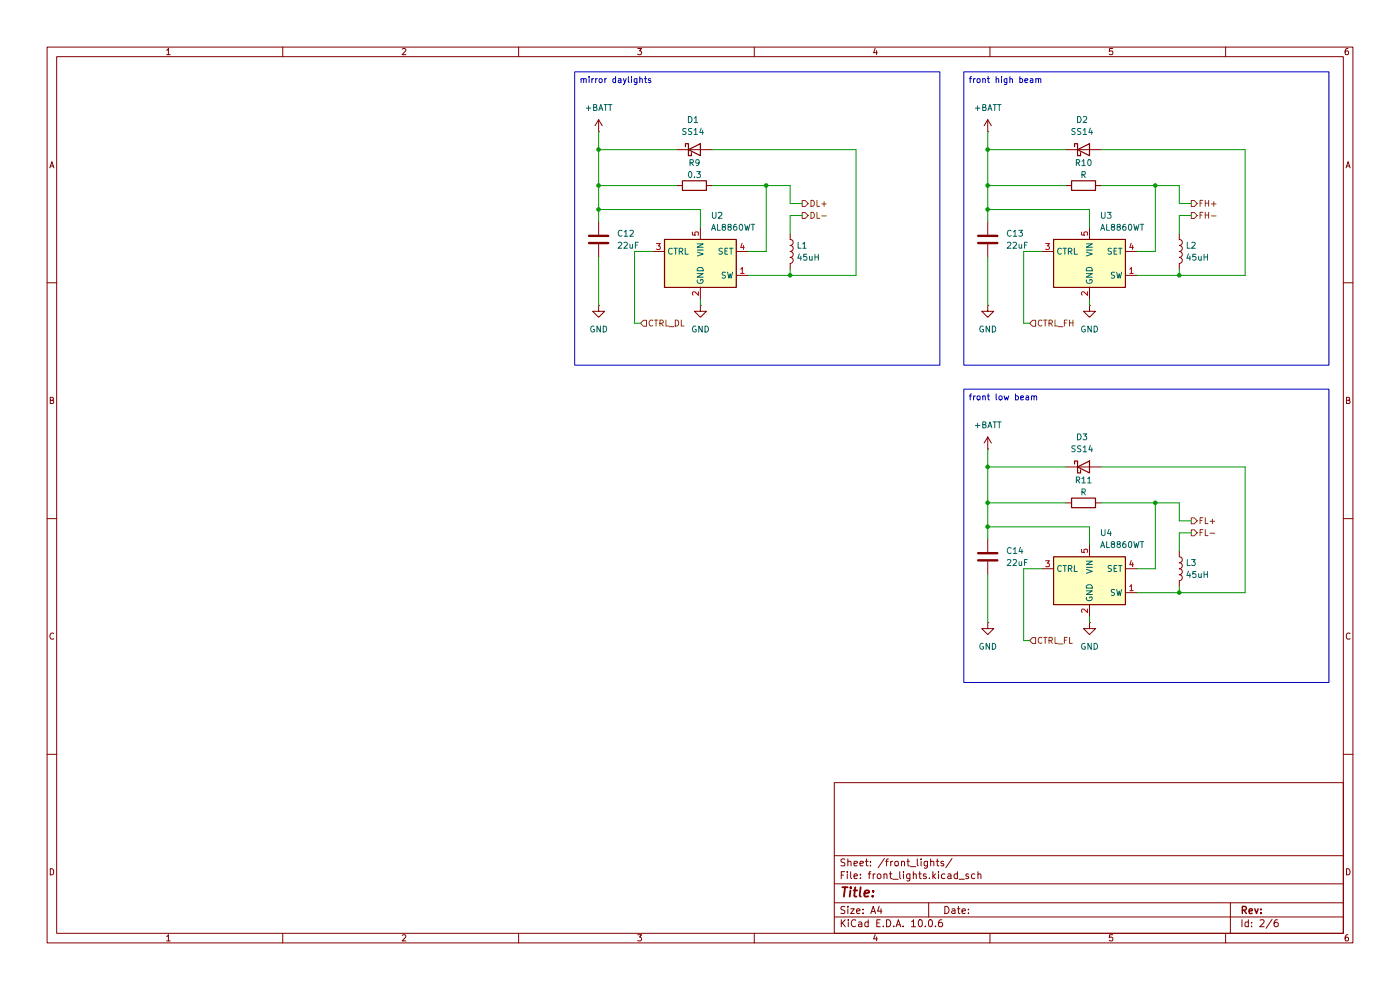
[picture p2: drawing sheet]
(kicad_sch
 (version 20260306)
 (generator "eeschema")
 (generator_version "10.0")
 (paper "A4")
 (lib_symbols
  (symbol "Device:C"
   (pin_numbers (hide yes))
   (pin_names
    (offset 0.254)) (exclude_from_sim no) (in_bom yes) (on_board yes)
   (in_pos_files yes)
   (duplicate_pin_numbers_are_jumpers no)
   (property "Reference" "C" (at 0.635 2.54 0) (show_name no) (do_not_autoplace no) (effects (font (size 1.27 1.27)) (justify left)))
   (property "Value" "C" (at 0.635 -2.54 0) (show_name no) (do_not_autoplace no) (effects (font (size 1.27 1.27)) (justify left)))
   (property "Footprint" "" (at 0.9652 -3.81 0) (show_name no) (do_not_autoplace no) (hide yes) (effects (font (size 1.27 1.27))))
   (property "Datasheet" "" (at 0 0 0) (show_name no) (do_not_autoplace no) (hide yes) (effects (font (size 1.27 1.27))))
   (property "Description" "Unpolarized capacitor" (at 0 0 0) (show_name no) (do_not_autoplace no) (hide yes) (effects (font (size 1.27 1.27))))
   (symbol "C_0_1"
    (polyline (pts (xy -2.032 0.762) (xy 2.032 0.762)) (stroke (width 0.508) (type default)) (fill (type none)))
    (polyline (pts (xy -2.032 -0.762) (xy 2.032 -0.762)) (stroke (width 0.508) (type default)) (fill (type none))))
   (symbol "C_1_1"
    (pin passive line (at 0 3.81 270) (length 2.794) (name "" (effects (font (size 1.27 1.27)))) (number "1" (effects (font (size 1.27 1.27)))))
    (pin passive line (at 0 -3.81 90) (length 2.794) (name "" (effects (font (size 1.27 1.27)))) (number "2" (effects (font (size 1.27 1.27))))))
   (embedded_fonts no))
  (symbol "Device:L"
   (pin_numbers (hide yes))
   (pin_names
    (offset 1.016) (hide yes)) (exclude_from_sim no) (in_bom yes) (on_board yes)
   (in_pos_files yes)
   (duplicate_pin_numbers_are_jumpers no)
   (property "Reference" "L" (at -1.27 0 90) (show_name no) (do_not_autoplace no) (effects (font (size 1.27 1.27))))
   (property "Value" "L" (at 1.905 0 90) (show_name no) (do_not_autoplace no) (effects (font (size 1.27 1.27))))
   (property "Footprint" "" (at 0 0 0) (show_name no) (do_not_autoplace no) (hide yes) (effects (font (size 1.27 1.27))))
   (property "Datasheet" "" (at 0 0 0) (show_name no) (do_not_autoplace no) (hide yes) (effects (font (size 1.27 1.27))))
   (property "Description" "Inductor" (at 0 0 0) (show_name no) (do_not_autoplace no) (hide yes) (effects (font (size 1.27 1.27))))
   (symbol "L_0_1"
    (arc (start 0 2.54) (mid 0.6323 1.905) (end 0 1.27) (stroke (width 0) (type default)) (fill (type none)))
    (arc (start 0 1.27) (mid 0.6323 0.635) (end 0 0) (stroke (width 0) (type default)) (fill (type none)))
    (arc (start 0 0) (mid 0.6323 -0.635) (end 0 -1.27) (stroke (width 0) (type default)) (fill (type none)))
    (arc (start 0 -1.27) (mid 0.6323 -1.905) (end 0 -2.54) (stroke (width 0) (type default)) (fill (type none))))
   (symbol "L_1_1"
    (pin passive line (at 0 3.81 270) (length 1.27) (name "1" (effects (font (size 1.27 1.27)))) (number "1" (effects (font (size 1.27 1.27)))))
    (pin passive line (at 0 -3.81 90) (length 1.27) (name "2" (effects (font (size 1.27 1.27)))) (number "2" (effects (font (size 1.27 1.27))))))
   (embedded_fonts no))
  (symbol "Device:R"
   (pin_numbers (hide yes))
   (pin_names
    (offset 0)) (exclude_from_sim no) (in_bom yes) (on_board yes)
   (in_pos_files yes)
   (duplicate_pin_numbers_are_jumpers no)
   (property "Reference" "R" (at 2.032 0 90) (show_name no) (do_not_autoplace no) (effects (font (size 1.27 1.27))))
   (property "Value" "R" (at 0 0 90) (show_name no) (do_not_autoplace no) (effects (font (size 1.27 1.27))))
   (property "Footprint" "" (at -1.778 0 90) (show_name no) (do_not_autoplace no) (hide yes) (effects (font (size 1.27 1.27))))
   (property "Datasheet" "" (at 0 0 0) (show_name no) (do_not_autoplace no) (hide yes) (effects (font (size 1.27 1.27))))
   (property "Description" "Resistor" (at 0 0 0) (show_name no) (do_not_autoplace no) (hide yes) (effects (font (size 1.27 1.27))))
   (symbol "R_0_1"
    (rectangle (start -1.016 -2.54) (end 1.016 2.54) (stroke (width 0.254) (type default)) (fill (type none))))
   (symbol "R_1_1"
    (pin passive line (at 0 3.81 270) (length 1.27) (name "" (effects (font (size 1.27 1.27)))) (number "1" (effects (font (size 1.27 1.27)))))
    (pin passive line (at 0 -3.81 90) (length 1.27) (name "" (effects (font (size 1.27 1.27)))) (number "2" (effects (font (size 1.27 1.27))))))
   (embedded_fonts no))
  (symbol "Diode:SS14"
   (pin_numbers (hide yes))
   (pin_names
    (offset 1.016) (hide yes)) (exclude_from_sim no) (in_bom yes) (on_board yes)
   (in_pos_files yes)
   (duplicate_pin_numbers_are_jumpers no)
   (property "Reference" "D" (at 0 2.54 0) (show_name no) (do_not_autoplace no) (effects (font (size 1.27 1.27))))
   (property "Value" "SS14" (at 0 -2.54 0) (show_name no) (do_not_autoplace no) (effects (font (size 1.27 1.27))))
   (property "Footprint" "Diode_SMD:D_SMA" (at 0 -4.445 0) (show_name no) (do_not_autoplace no) (hide yes) (effects (font (size 1.27 1.27))))
   (property "Datasheet" "https://www.vishay.com/docs/88746/ss12.pdf" (at 0 0 0) (show_name no) (do_not_autoplace no) (hide yes) (effects (font (size 1.27 1.27))))
   (property "Description" "40V 1A Schottky Diode, SMA" (at 0 0 0) (show_name no) (do_not_autoplace no) (hide yes) (effects (font (size 1.27 1.27))))
   (symbol "SS14_0_1"
    (polyline (pts (xy -1.905 0.635) (xy -1.905 1.27) (xy -1.27 1.27) (xy -1.27 -1.27) (xy -0.635 -1.27) (xy -0.635 -0.635)) (stroke (width 0.254) (type default)) (fill (type none)))
    (polyline (pts (xy 1.27 1.27) (xy 1.27 -1.27) (xy -1.27 0) (xy 1.27 1.27)) (stroke (width 0.254) (type default)) (fill (type none)))
    (polyline (pts (xy 1.27 0) (xy -1.27 0)) (stroke (width 0) (type default)) (fill (type none))))
   (symbol "SS14_1_1"
    (pin passive line (at -3.81 0 0) (length 2.54) (name "K" (effects (font (size 1.27 1.27)))) (number "1" (effects (font (size 1.27 1.27)))))
    (pin passive line (at 3.81 0 180) (length 2.54) (name "A" (effects (font (size 1.27 1.27)))) (number "2" (effects (font (size 1.27 1.27))))))
   (embedded_fonts no))
  (symbol "Driver_LED:AL8860WT" (exclude_from_sim no) (in_bom yes) (on_board yes)
   (in_pos_files yes)
   (duplicate_pin_numbers_are_jumpers no)
   (property "Reference" "U" (at -6.35 6.35 0) (show_name no) (do_not_autoplace no) (effects (font (size 1.27 1.27))))
   (property "Value" "AL8860WT" (at 7.62 6.35 0) (show_name no) (do_not_autoplace no) (effects (font (size 1.27 1.27))))
   (property "Footprint" "Package_TO_SOT_SMD:TSOT-23-5" (at 0 8.89 0) (show_name no) (do_not_autoplace no) (hide yes) (effects (font (size 1.27 1.27))))
   (property "Datasheet" "https://www.diodes.com/assets/Datasheets/AL8860.pdf" (at 0 0 0) (show_name no) (do_not_autoplace no) (hide yes) (effects (font (size 1.27 1.27))))
   (property "Description" "40V 1.5A Constant Current Buck LED Driver IC, TSOT-23-5" (at 0 0 0) (show_name no) (do_not_autoplace no) (hide yes) (effects (font (size 1.27 1.27))))
   (symbol "AL8860WT_0_1"
    (rectangle (start -7.62 5.08) (end 7.62 -5.08) (stroke (width 0.254) (type solid)) (fill (type background))))
   (symbol "AL8860WT_1_1"
    (pin open_collector line (at 10.16 -2.54 180) (length 2.54) (name "SW" (effects (font (size 1.27 1.27)))) (number "1" (effects (font (size 1.27 1.27)))))
    (pin power_in line (at 0 -7.62 90) (length 2.54) (name "GND" (effects (font (size 1.27 1.27)))) (number "2" (effects (font (size 1.27 1.27)))))
    (pin input line (at -10.16 2.54 0) (length 2.54) (name "CTRL" (effects (font (size 1.27 1.27)))) (number "3" (effects (font (size 1.27 1.27)))))
    (pin input line (at 10.16 2.54 180) (length 2.54) (name "SET" (effects (font (size 1.27 1.27)))) (number "4" (effects (font (size 1.27 1.27)))))
    (pin power_in line (at 0 7.62 270) (length 2.54) (name "VIN" (effects (font (size 1.27 1.27)))) (number "5" (effects (font (size 1.27 1.27))))))
   (embedded_fonts no))
  (symbol "power:+BATT"
   (power global)
   (pin_numbers (hide yes))
   (pin_names
    (offset 0) (hide yes)) (exclude_from_sim no) (in_bom yes) (on_board yes)
   (in_pos_files yes)
   (duplicate_pin_numbers_are_jumpers no)
   (property "Reference" "#PWR" (at 0 -3.81 0) (show_name no) (do_not_autoplace no) (hide yes) (effects (font (size 1.27 1.27))))
   (property "Value" "+BATT" (at 0 3.556 0) (show_name no) (do_not_autoplace no) (effects (font (size 1.27 1.27))))
   (property "Footprint" "" (at 0 0 0) (show_name no) (do_not_autoplace no) (hide yes) (effects (font (size 1.27 1.27))))
   (property "Datasheet" "" (at 0 0 0) (show_name no) (do_not_autoplace no) (hide yes) (effects (font (size 1.27 1.27))))
   (property "Description" "Power symbol creates a global label with name \"+BATT\"" (at 0 0 0) (show_name no) (do_not_autoplace no) (hide yes) (effects (font (size 1.27 1.27))))
   (symbol "+BATT_0_1"
    (polyline (pts (xy -0.762 1.27) (xy 0 2.54)) (stroke (width 0) (type default)) (fill (type none)))
    (polyline (pts (xy 0 2.54) (xy 0.762 1.27)) (stroke (width 0) (type default)) (fill (type none)))
    (polyline (pts (xy 0 0) (xy 0 2.54)) (stroke (width 0) (type default)) (fill (type none))))
   (symbol "+BATT_1_1"
    (pin power_in line (at 0 0 90) (length 0) (name "" (effects (font (size 1.27 1.27)))) (number "1" (effects (font (size 1.27 1.27))))))
   (embedded_fonts no))
  (symbol "power:GND"
   (power global)
   (pin_numbers (hide yes))
   (pin_names
    (offset 0) (hide yes)) (exclude_from_sim no) (in_bom yes) (on_board yes)
   (in_pos_files yes)
   (duplicate_pin_numbers_are_jumpers no)
   (property "Reference" "#PWR" (at 0 -6.35 0) (show_name no) (do_not_autoplace no) (hide yes) (effects (font (size 1.27 1.27))))
   (property "Value" "GND" (at 0 -3.81 0) (show_name no) (do_not_autoplace no) (effects (font (size 1.27 1.27))))
   (property "Footprint" "" (at 0 0 0) (show_name no) (do_not_autoplace no) (hide yes) (effects (font (size 1.27 1.27))))
   (property "Datasheet" "" (at 0 0 0) (show_name no) (do_not_autoplace no) (hide yes) (effects (font (size 1.27 1.27))))
   (property "Description" "Power symbol creates a global label with name \"GND\" , ground" (at 0 0 0) (show_name no) (do_not_autoplace no) (hide yes) (effects (font (size 1.27 1.27))))
   (symbol "GND_0_1"
    (polyline (pts (xy 0 0) (xy 0 -1.27) (xy 1.27 -1.27) (xy 0 -2.54) (xy -1.27 -1.27) (xy 0 -1.27)) (stroke (width 0) (type default)) (fill (type none))))
   (symbol "GND_1_1"
    (pin power_in line (at 0 0 270) (length 0) (name "" (effects (font (size 1.27 1.27)))) (number "1" (effects (font (size 1.27 1.27))))))
   (embedded_fonts no)))
 (text_box "front high beam"
  (exclude_from_sim no)
  (at 204.47 15.24 0)
  (size 77.47 62.23)
  (margins 0.9525 0.9525 0.9525 0.9525)
  (stroke (width 0) (type solid))
  (fill (type none))
  (effects (font (size 1.27 1.27)) (justify left top)))
 (text_box "front low beam"
  (exclude_from_sim no)
  (at 204.47 82.55 0)
  (size 77.47 62.23)
  (margins 0.9525 0.9525 0.9525 0.9525)
  (stroke (width 0) (type solid))
  (fill (type none))
  (effects (font (size 1.27 1.27)) (justify left top)))
 (text_box "mirror daylights"
  (exclude_from_sim no)
  (at 121.92 15.24 0)
  (size 77.47 62.23)
  (margins 0.9525 0.9525 0.9525 0.9525)
  (stroke (width 0) (type solid))
  (fill (type none))
  (effects (font (size 1.27 1.27)) (justify left top)))
 (junction
  (at 127 31.75)
  (diameter 0)
  (color 0 0 0 0))
 (junction
  (at 250.19 125.73)
  (diameter 0)
  (color 0 0 0 0))
 (junction
  (at 127 44.45)
  (diameter 0)
  (color 0 0 0 0))
 (junction
  (at 209.55 39.37)
  (diameter 0)
  (color 0 0 0 0))
 (junction
  (at 209.55 111.76)
  (diameter 0)
  (color 0 0 0 0))
 (junction
  (at 209.55 31.75)
  (diameter 0)
  (color 0 0 0 0))
 (junction
  (at 127 39.37)
  (diameter 0)
  (color 0 0 0 0))
 (junction
  (at 245.11 39.37)
  (diameter 0)
  (color 0 0 0 0))
 (junction
  (at 162.56 39.37)
  (diameter 0)
  (color 0 0 0 0))
 (junction
  (at 209.55 99.06)
  (diameter 0)
  (color 0 0 0 0))
 (junction
  (at 250.19 58.42)
  (diameter 0)
  (color 0 0 0 0))
 (junction
  (at 167.64 58.42)
  (diameter 0)
  (color 0 0 0 0))
 (junction
  (at 209.55 106.68)
  (diameter 0)
  (color 0 0 0 0))
 (junction
  (at 209.55 44.45)
  (diameter 0)
  (color 0 0 0 0))
 (junction
  (at 245.11 106.68)
  (diameter 0)
  (color 0 0 0 0))
 (wire
  (pts (xy 181.61 31.75) (xy 181.61 58.42))
  (stroke (width 0) (type default)))
 (wire
  (pts (xy 167.64 43.18) (xy 167.64 39.37))
  (stroke (width 0) (type default)))
 (wire
  (pts (xy 241.3 125.73) (xy 250.19 125.73))
  (stroke (width 0) (type default)))
 (wire
  (pts (xy 209.55 54.61) (xy 209.55 64.77))
  (stroke (width 0) (type default)))
 (wire
  (pts (xy 250.19 125.73) (xy 250.19 124.46))
  (stroke (width 0) (type default)))
 (wire
  (pts (xy 148.59 44.45) (xy 148.59 48.26))
  (stroke (width 0) (type default)))
 (wire
  (pts (xy 220.98 53.34) (xy 217.17 53.34))
  (stroke (width 0) (type default)))
 (wire
  (pts (xy 250.19 45.72) (xy 252.73 45.72))
  (stroke (width 0) (type default)))
 (wire
  (pts (xy 209.55 99.06) (xy 226.06 99.06))
  (stroke (width 0) (type default)))
 (wire
  (pts (xy 167.64 45.72) (xy 170.18 45.72))
  (stroke (width 0) (type default)))
 (wire
  (pts (xy 241.3 120.65) (xy 245.11 120.65))
  (stroke (width 0) (type default)))
 (wire
  (pts (xy 209.55 106.68) (xy 209.55 111.76))
  (stroke (width 0) (type default)))
 (wire
  (pts (xy 250.19 43.18) (xy 250.19 39.37))
  (stroke (width 0) (type default)))
 (wire
  (pts (xy 151.13 31.75) (xy 181.61 31.75))
  (stroke (width 0) (type default)))
 (wire
  (pts (xy 209.55 46.99) (xy 209.55 44.45))
  (stroke (width 0) (type default)))
 (wire
  (pts (xy 209.55 95.25) (xy 209.55 99.06))
  (stroke (width 0) (type default)))
 (wire
  (pts (xy 148.59 63.5) (xy 148.59 64.77))
  (stroke (width 0) (type default)))
 (wire
  (pts (xy 162.56 53.34) (xy 162.56 39.37))
  (stroke (width 0) (type default)))
 (wire
  (pts (xy 245.11 106.68) (xy 233.68 106.68))
  (stroke (width 0) (type default)))
 (wire
  (pts (xy 220.98 120.65) (xy 217.17 120.65))
  (stroke (width 0) (type default)))
 (wire
  (pts (xy 209.55 31.75) (xy 209.55 39.37))
  (stroke (width 0) (type default)))
 (wire
  (pts (xy 250.19 110.49) (xy 250.19 106.68))
  (stroke (width 0) (type default)))
 (wire
  (pts (xy 158.75 58.42) (xy 167.64 58.42))
  (stroke (width 0) (type default)))
 (wire
  (pts (xy 209.55 106.68) (xy 226.06 106.68))
  (stroke (width 0) (type default)))
 (wire
  (pts (xy 231.14 44.45) (xy 231.14 48.26))
  (stroke (width 0) (type default)))
 (wire
  (pts (xy 127 27.94) (xy 127 31.75))
  (stroke (width 0) (type default)))
 (wire
  (pts (xy 167.64 58.42) (xy 167.64 57.15))
  (stroke (width 0) (type default)))
 (wire
  (pts (xy 127 54.61) (xy 127 64.77))
  (stroke (width 0) (type default)))
 (wire
  (pts (xy 135.89 68.58) (xy 134.62 68.58))
  (stroke (width 0) (type default)))
 (wire
  (pts (xy 231.14 111.76) (xy 231.14 115.57))
  (stroke (width 0) (type default)))
 (wire
  (pts (xy 218.44 68.58) (xy 217.17 68.58))
  (stroke (width 0) (type default)))
 (wire
  (pts (xy 127 39.37) (xy 127 44.45))
  (stroke (width 0) (type default)))
 (wire
  (pts (xy 209.55 111.76) (xy 231.14 111.76))
  (stroke (width 0) (type default)))
 (wire
  (pts (xy 167.64 39.37) (xy 162.56 39.37))
  (stroke (width 0) (type default)))
 (wire
  (pts (xy 233.68 99.06) (xy 264.16 99.06))
  (stroke (width 0) (type default)))
 (wire
  (pts (xy 209.55 39.37) (xy 226.06 39.37))
  (stroke (width 0) (type default)))
 (wire
  (pts (xy 250.19 113.03) (xy 252.73 113.03))
  (stroke (width 0) (type default)))
 (wire
  (pts (xy 245.11 39.37) (xy 233.68 39.37))
  (stroke (width 0) (type default)))
 (wire
  (pts (xy 231.14 63.5) (xy 231.14 64.77))
  (stroke (width 0) (type default)))
 (wire
  (pts (xy 264.16 99.06) (xy 264.16 125.73))
  (stroke (width 0) (type default)))
 (wire
  (pts (xy 209.55 44.45) (xy 231.14 44.45))
  (stroke (width 0) (type default)))
 (wire
  (pts (xy 241.3 53.34) (xy 245.11 53.34))
  (stroke (width 0) (type default)))
 (wire
  (pts (xy 250.19 39.37) (xy 245.11 39.37))
  (stroke (width 0) (type default)))
 (wire
  (pts (xy 250.19 116.84) (xy 250.19 113.03))
  (stroke (width 0) (type default)))
 (wire
  (pts (xy 170.18 43.18) (xy 167.64 43.18))
  (stroke (width 0) (type default)))
 (wire
  (pts (xy 217.17 53.34) (xy 217.17 68.58))
  (stroke (width 0) (type default)))
 (wire
  (pts (xy 209.55 114.3) (xy 209.55 111.76))
  (stroke (width 0) (type default)))
 (wire
  (pts (xy 209.55 99.06) (xy 209.55 106.68))
  (stroke (width 0) (type default)))
 (wire
  (pts (xy 134.62 53.34) (xy 134.62 68.58))
  (stroke (width 0) (type default)))
 (wire
  (pts (xy 209.55 39.37) (xy 209.55 44.45))
  (stroke (width 0) (type default)))
 (wire
  (pts (xy 264.16 125.73) (xy 250.19 125.73))
  (stroke (width 0) (type default)))
 (wire
  (pts (xy 250.19 49.53) (xy 250.19 45.72))
  (stroke (width 0) (type default)))
 (wire
  (pts (xy 127 39.37) (xy 143.51 39.37))
  (stroke (width 0) (type default)))
 (wire
  (pts (xy 252.73 43.18) (xy 250.19 43.18))
  (stroke (width 0) (type default)))
 (wire
  (pts (xy 138.43 53.34) (xy 134.62 53.34))
  (stroke (width 0) (type default)))
 (wire
  (pts (xy 250.19 58.42) (xy 250.19 57.15))
  (stroke (width 0) (type default)))
 (wire
  (pts (xy 127 31.75) (xy 143.51 31.75))
  (stroke (width 0) (type default)))
 (wire
  (pts (xy 217.17 120.65) (xy 217.17 135.89))
  (stroke (width 0) (type default)))
 (wire
  (pts (xy 264.16 31.75) (xy 264.16 58.42))
  (stroke (width 0) (type default)))
 (wire
  (pts (xy 162.56 39.37) (xy 151.13 39.37))
  (stroke (width 0) (type default)))
 (wire
  (pts (xy 218.44 135.89) (xy 217.17 135.89))
  (stroke (width 0) (type default)))
 (wire
  (pts (xy 231.14 130.81) (xy 231.14 132.08))
  (stroke (width 0) (type default)))
 (wire
  (pts (xy 167.64 49.53) (xy 167.64 45.72))
  (stroke (width 0) (type default)))
 (wire
  (pts (xy 127 46.99) (xy 127 44.45))
  (stroke (width 0) (type default)))
 (wire
  (pts (xy 209.55 121.92) (xy 209.55 132.08))
  (stroke (width 0) (type default)))
 (wire
  (pts (xy 158.75 53.34) (xy 162.56 53.34))
  (stroke (width 0) (type default)))
 (wire
  (pts (xy 127 31.75) (xy 127 39.37))
  (stroke (width 0) (type default)))
 (wire
  (pts (xy 264.16 58.42) (xy 250.19 58.42))
  (stroke (width 0) (type default)))
 (wire
  (pts (xy 252.73 110.49) (xy 250.19 110.49))
  (stroke (width 0) (type default)))
 (wire
  (pts (xy 127 44.45) (xy 148.59 44.45))
  (stroke (width 0) (type default)))
 (wire
  (pts (xy 233.68 31.75) (xy 264.16 31.75))
  (stroke (width 0) (type default)))
 (wire
  (pts (xy 181.61 58.42) (xy 167.64 58.42))
  (stroke (width 0) (type default)))
 (wire
  (pts (xy 245.11 53.34) (xy 245.11 39.37))
  (stroke (width 0) (type default)))
 (wire
  (pts (xy 241.3 58.42) (xy 250.19 58.42))
  (stroke (width 0) (type default)))
 (wire
  (pts (xy 209.55 31.75) (xy 226.06 31.75))
  (stroke (width 0) (type default)))
 (wire
  (pts (xy 250.19 106.68) (xy 245.11 106.68))
  (stroke (width 0) (type default)))
 (wire
  (pts (xy 245.11 120.65) (xy 245.11 106.68))
  (stroke (width 0) (type default)))
 (wire
  (pts (xy 209.55 27.94) (xy 209.55 31.75))
  (stroke (width 0) (type default)))
 (hierarchical_label "FH-"
  (shape output)
  (at 252.73 45.72 0)
  (effects (font (size 1.27 1.27)) (justify left)))
 (hierarchical_label "FL-"
  (shape output)
  (at 252.73 113.03 0)
  (effects (font (size 1.27 1.27)) (justify left)))
 (hierarchical_label "DL+"
  (shape output)
  (at 170.18 43.18 0)
  (effects (font (size 1.27 1.27)) (justify left)))
 (hierarchical_label "CTRL_DL"
  (shape input)
  (at 135.89 68.58 0)
  (effects (font (size 1.27 1.27)) (justify left)))
 (hierarchical_label "FH+"
  (shape output)
  (at 252.73 43.18 0)
  (effects (font (size 1.27 1.27)) (justify left)))
 (hierarchical_label "DL-"
  (shape output)
  (at 170.18 45.72 0)
  (effects (font (size 1.27 1.27)) (justify left)))
 (hierarchical_label "CTRL_FH"
  (shape input)
  (at 218.44 68.58 0)
  (effects (font (size 1.27 1.27)) (justify left)))
 (hierarchical_label "FL+"
  (shape output)
  (at 252.73 110.49 0)
  (effects (font (size 1.27 1.27)) (justify left)))
 (hierarchical_label "CTRL_FL"
  (shape input)
  (at 218.44 135.89 0)
  (effects (font (size 1.27 1.27)) (justify left)))
 (symbol
  (lib_id "Device:L")
  (at 167.64 53.34 0)
  (unit 1)
  (body_style 1)
  (exclude_from_sim no)
  (in_bom yes)
  (on_board yes)
  (in_pos_files yes)
  (dnp no)
  (fields_autoplaced yes)
  (property "Reference" "L1" (at 168.91 52.0699 0) (show_name no) (do_not_autoplace no) (effects (font (size 1.27 1.27)) (justify left)))
  (property "Value" "45uH" (at 168.91 54.6099 0) (show_name no) (do_not_autoplace no) (effects (font (size 1.27 1.27)) (justify left)))
  (property "Footprint" "Inductor_SMD:L_TDK_VLS6045EX_VLS6045AF" (at 167.64 53.34 0) (hide yes) (show_name no) (do_not_autoplace no) (effects (font (size 1.27 1.27))))
  (property "Datasheet" "" (at 167.64 53.34 0) (hide yes) (show_name no) (do_not_autoplace no) (effects (font (size 1.27 1.27))))
  (property "Description" "Inductor" (at 167.64 53.34 0) (hide yes) (show_name no) (do_not_autoplace no) (effects (font (size 1.27 1.27))))
  (property "MPN" "810-VLS6045EX-470M" (at 167.64 53.34 0) (hide yes) (show_name no) (do_not_autoplace no) (effects (font (size 1.27 1.27))))
  (pin "2")
  (pin "1"))
 (symbol
  (lib_id "Diode:SS14")
  (at 229.87 99.06 0)
  (unit 1)
  (body_style 1)
  (exclude_from_sim no)
  (in_bom yes)
  (on_board yes)
  (in_pos_files yes)
  (dnp no)
  (fields_autoplaced yes)
  (property "Reference" "D3" (at 229.5525 92.71 0) (show_name no) (do_not_autoplace no) (effects (font (size 1.27 1.27))))
  (property "Value" "SS14" (at 229.5525 95.25 0) (show_name no) (do_not_autoplace no) (effects (font (size 1.27 1.27))))
  (property "Footprint" "Diode_SMD:D_SMA" (at 229.87 103.505 0) (hide yes) (show_name no) (do_not_autoplace no) (effects (font (size 1.27 1.27))))
  (property "Datasheet" "https://www.vishay.com/docs/88746/ss12.pdf" (at 229.87 99.06 0) (hide yes) (show_name no) (do_not_autoplace no) (effects (font (size 1.27 1.27))))
  (property "Description" "40V 1A Schottky Diode, SMA" (at 229.87 99.06 0) (hide yes) (show_name no) (do_not_autoplace no) (effects (font (size 1.27 1.27))))
  (property "MPN" "SS14" (at 229.87 99.06 0) (hide yes) (show_name no) (do_not_autoplace no) (effects (font (size 1.27 1.27))))
  (pin "1")
  (pin "2"))
 (symbol
  (lib_id "Device:L")
  (at 250.19 120.65 0)
  (unit 1)
  (body_style 1)
  (exclude_from_sim no)
  (in_bom yes)
  (on_board yes)
  (in_pos_files yes)
  (dnp no)
  (fields_autoplaced yes)
  (property "Reference" "L3" (at 251.46 119.3799 0) (show_name no) (do_not_autoplace no) (effects (font (size 1.27 1.27)) (justify left)))
  (property "Value" "45uH" (at 251.46 121.9199 0) (show_name no) (do_not_autoplace no) (effects (font (size 1.27 1.27)) (justify left)))
  (property "Footprint" "Inductor_SMD:L_TDK_VLS6045EX_VLS6045AF" (at 250.19 120.65 0) (hide yes) (show_name no) (do_not_autoplace no) (effects (font (size 1.27 1.27))))
  (property "Datasheet" "" (at 250.19 120.65 0) (hide yes) (show_name no) (do_not_autoplace no) (effects (font (size 1.27 1.27))))
  (property "Description" "Inductor" (at 250.19 120.65 0) (hide yes) (show_name no) (do_not_autoplace no) (effects (font (size 1.27 1.27))))
  (property "MPN" "810-VLS6045EX-470M" (at 250.19 120.65 0) (hide yes) (show_name no) (do_not_autoplace no) (effects (font (size 1.27 1.27))))
  (pin "2")
  (pin "1"))
 (symbol
  (lib_id "Diode:SS14")
  (at 229.87 31.75 0)
  (unit 1)
  (body_style 1)
  (exclude_from_sim no)
  (in_bom yes)
  (on_board yes)
  (in_pos_files yes)
  (dnp no)
  (fields_autoplaced yes)
  (property "Reference" "D2" (at 229.5525 25.4 0) (show_name no) (do_not_autoplace no) (effects (font (size 1.27 1.27))))
  (property "Value" "SS14" (at 229.5525 27.94 0) (show_name no) (do_not_autoplace no) (effects (font (size 1.27 1.27))))
  (property "Footprint" "Diode_SMD:D_SMA" (at 229.87 36.195 0) (hide yes) (show_name no) (do_not_autoplace no) (effects (font (size 1.27 1.27))))
  (property "Datasheet" "https://www.vishay.com/docs/88746/ss12.pdf" (at 229.87 31.75 0) (hide yes) (show_name no) (do_not_autoplace no) (effects (font (size 1.27 1.27))))
  (property "Description" "40V 1A Schottky Diode, SMA" (at 229.87 31.75 0) (hide yes) (show_name no) (do_not_autoplace no) (effects (font (size 1.27 1.27))))
  (property "MPN" "SS14" (at 229.87 31.75 0) (hide yes) (show_name no) (do_not_autoplace no) (effects (font (size 1.27 1.27))))
  (pin "1")
  (pin "2"))
 (symbol
  (lib_id "power:GND")
  (at 231.14 132.08 0)
  (unit 1)
  (body_style 1)
  (exclude_from_sim no)
  (in_bom yes)
  (on_board yes)
  (in_pos_files yes)
  (dnp no)
  (fields_autoplaced yes)
  (property "Reference" "#PWR027" (at 231.14 138.43 0) (hide yes) (show_name no) (do_not_autoplace no) (effects (font (size 1.27 1.27))))
  (property "Value" "GND" (at 231.14 137.16 0) (show_name no) (do_not_autoplace no) (effects (font (size 1.27 1.27))))
  (property "Footprint" "" (at 231.14 132.08 0) (hide yes) (show_name no) (do_not_autoplace no) (effects (font (size 1.27 1.27))))
  (property "Datasheet" "" (at 231.14 132.08 0) (hide yes) (show_name no) (do_not_autoplace no) (effects (font (size 1.27 1.27))))
  (property "Description" "Power symbol creates a global label with name \"GND\" , ground" (at 231.14 132.08 0) (hide yes) (show_name no) (do_not_autoplace no) (effects (font (size 1.27 1.27))))
  (pin "1"))
 (symbol
  (lib_id "power:+BATT")
  (at 127 27.94 0)
  (unit 1)
  (body_style 1)
  (exclude_from_sim no)
  (in_bom yes)
  (on_board yes)
  (in_pos_files yes)
  (dnp no)
  (fields_autoplaced yes)
  (property "Reference" "#PWR019" (at 127 31.75 0) (hide yes) (show_name no) (do_not_autoplace no) (effects (font (size 1.27 1.27))))
  (property "Value" "+BATT" (at 127 22.86 0) (show_name no) (do_not_autoplace no) (effects (font (size 1.27 1.27))))
  (property "Footprint" "" (at 127 27.94 0) (hide yes) (show_name no) (do_not_autoplace no) (effects (font (size 1.27 1.27))))
  (property "Datasheet" "" (at 127 27.94 0) (hide yes) (show_name no) (do_not_autoplace no) (effects (font (size 1.27 1.27))))
  (property "Description" "Power symbol creates a global label with name \"+BATT\"" (at 127 27.94 0) (hide yes) (show_name no) (do_not_autoplace no) (effects (font (size 1.27 1.27))))
  (pin "1"))
 (symbol
  (lib_id "power:GND")
  (at 209.55 132.08 0)
  (unit 1)
  (body_style 1)
  (exclude_from_sim no)
  (in_bom yes)
  (on_board yes)
  (in_pos_files yes)
  (dnp no)
  (fields_autoplaced yes)
  (property "Reference" "#PWR026" (at 209.55 138.43 0) (hide yes) (show_name no) (do_not_autoplace no) (effects (font (size 1.27 1.27))))
  (property "Value" "GND" (at 209.55 137.16 0) (show_name no) (do_not_autoplace no) (effects (font (size 1.27 1.27))))
  (property "Footprint" "" (at 209.55 132.08 0) (hide yes) (show_name no) (do_not_autoplace no) (effects (font (size 1.27 1.27))))
  (property "Datasheet" "" (at 209.55 132.08 0) (hide yes) (show_name no) (do_not_autoplace no) (effects (font (size 1.27 1.27))))
  (property "Description" "Power symbol creates a global label with name \"GND\" , ground" (at 209.55 132.08 0) (hide yes) (show_name no) (do_not_autoplace no) (effects (font (size 1.27 1.27))))
  (pin "1"))
 (symbol
  (lib_id "Driver_LED:AL8860WT")
  (at 231.14 55.88 0)
  (unit 1)
  (body_style 1)
  (exclude_from_sim no)
  (in_bom yes)
  (on_board yes)
  (in_pos_files yes)
  (dnp no)
  (fields_autoplaced yes)
  (property "Reference" "U3" (at 233.2833 45.72 0) (show_name no) (do_not_autoplace no) (effects (font (size 1.27 1.27)) (justify left)))
  (property "Value" "AL8860WT" (at 233.2833 48.26 0) (show_name no) (do_not_autoplace no) (effects (font (size 1.27 1.27)) (justify left)))
  (property "Footprint" "Package_TO_SOT_SMD:TSOT-23-5" (at 231.14 46.99 0) (hide yes) (show_name no) (do_not_autoplace no) (effects (font (size 1.27 1.27))))
  (property "Datasheet" "https://www.diodes.com/assets/Datasheets/AL8860.pdf" (at 231.14 55.88 0) (hide yes) (show_name no) (do_not_autoplace no) (effects (font (size 1.27 1.27))))
  (property "Description" "40V 1.5A Constant Current Buck LED Driver IC, TSOT-23-5" (at 231.14 55.88 0) (hide yes) (show_name no) (do_not_autoplace no) (effects (font (size 1.27 1.27))))
  (property "MPN" "AL8860WT-7" (at 231.14 55.88 0) (hide yes) (show_name no) (do_not_autoplace no) (effects (font (size 1.27 1.27))))
  (pin "2")
  (pin "3")
  (pin "1")
  (pin "4")
  (pin "5"))
 (symbol
  (lib_id "power:+BATT")
  (at 209.55 95.25 0)
  (unit 1)
  (body_style 1)
  (exclude_from_sim no)
  (in_bom yes)
  (on_board yes)
  (in_pos_files yes)
  (dnp no)
  (fields_autoplaced yes)
  (property "Reference" "#PWR025" (at 209.55 99.06 0) (hide yes) (show_name no) (do_not_autoplace no) (effects (font (size 1.27 1.27))))
  (property "Value" "+BATT" (at 209.55 90.17 0) (show_name no) (do_not_autoplace no) (effects (font (size 1.27 1.27))))
  (property "Footprint" "" (at 209.55 95.25 0) (hide yes) (show_name no) (do_not_autoplace no) (effects (font (size 1.27 1.27))))
  (property "Datasheet" "" (at 209.55 95.25 0) (hide yes) (show_name no) (do_not_autoplace no) (effects (font (size 1.27 1.27))))
  (property "Description" "Power symbol creates a global label with name \"+BATT\"" (at 209.55 95.25 0) (hide yes) (show_name no) (do_not_autoplace no) (effects (font (size 1.27 1.27))))
  (pin "1"))
 (symbol
  (lib_id "Diode:SS14")
  (at 147.32 31.75 0)
  (unit 1)
  (body_style 1)
  (exclude_from_sim no)
  (in_bom yes)
  (on_board yes)
  (in_pos_files yes)
  (dnp no)
  (fields_autoplaced yes)
  (property "Reference" "D1" (at 147.0025 25.4 0) (show_name no) (do_not_autoplace no) (effects (font (size 1.27 1.27))))
  (property "Value" "SS14" (at 147.0025 27.94 0) (show_name no) (do_not_autoplace no) (effects (font (size 1.27 1.27))))
  (property "Footprint" "Diode_SMD:D_SMA" (at 147.32 36.195 0) (hide yes) (show_name no) (do_not_autoplace no) (effects (font (size 1.27 1.27))))
  (property "Datasheet" "https://www.vishay.com/docs/88746/ss12.pdf" (at 147.32 31.75 0) (hide yes) (show_name no) (do_not_autoplace no) (effects (font (size 1.27 1.27))))
  (property "Description" "40V 1A Schottky Diode, SMA" (at 147.32 31.75 0) (hide yes) (show_name no) (do_not_autoplace no) (effects (font (size 1.27 1.27))))
  (property "MPN" "SS14" (at 147.32 31.75 0) (hide yes) (show_name no) (do_not_autoplace no) (effects (font (size 1.27 1.27))))
  (pin "1")
  (pin "2"))
 (symbol
  (lib_id "Driver_LED:AL8860WT")
  (at 148.59 55.88 0)
  (unit 1)
  (body_style 1)
  (exclude_from_sim no)
  (in_bom yes)
  (on_board yes)
  (in_pos_files yes)
  (dnp no)
  (fields_autoplaced yes)
  (property "Reference" "U2" (at 150.7333 45.72 0) (show_name no) (do_not_autoplace no) (effects (font (size 1.27 1.27)) (justify left)))
  (property "Value" "AL8860WT" (at 150.7333 48.26 0) (show_name no) (do_not_autoplace no) (effects (font (size 1.27 1.27)) (justify left)))
  (property "Footprint" "Package_TO_SOT_SMD:TSOT-23-5" (at 148.59 46.99 0) (hide yes) (show_name no) (do_not_autoplace no) (effects (font (size 1.27 1.27))))
  (property "Datasheet" "https://www.diodes.com/assets/Datasheets/AL8860.pdf" (at 148.59 55.88 0) (hide yes) (show_name no) (do_not_autoplace no) (effects (font (size 1.27 1.27))))
  (property "Description" "40V 1.5A Constant Current Buck LED Driver IC, TSOT-23-5" (at 148.59 55.88 0) (hide yes) (show_name no) (do_not_autoplace no) (effects (font (size 1.27 1.27))))
  (property "MPN" "AL8860WT-7" (at 148.59 55.88 0) (hide yes) (show_name no) (do_not_autoplace no) (effects (font (size 1.27 1.27))))
  (pin "2")
  (pin "3")
  (pin "1")
  (pin "4")
  (pin "5"))
 (symbol
  (lib_id "Driver_LED:AL8860WT")
  (at 231.14 123.19 0)
  (unit 1)
  (body_style 1)
  (exclude_from_sim no)
  (in_bom yes)
  (on_board yes)
  (in_pos_files yes)
  (dnp no)
  (fields_autoplaced yes)
  (property "Reference" "U4" (at 233.2833 113.03 0) (show_name no) (do_not_autoplace no) (effects (font (size 1.27 1.27)) (justify left)))
  (property "Value" "AL8860WT" (at 233.2833 115.57 0) (show_name no) (do_not_autoplace no) (effects (font (size 1.27 1.27)) (justify left)))
  (property "Footprint" "Package_TO_SOT_SMD:TSOT-23-5" (at 231.14 114.3 0) (hide yes) (show_name no) (do_not_autoplace no) (effects (font (size 1.27 1.27))))
  (property "Datasheet" "https://www.diodes.com/assets/Datasheets/AL8860.pdf" (at 231.14 123.19 0) (hide yes) (show_name no) (do_not_autoplace no) (effects (font (size 1.27 1.27))))
  (property "Description" "40V 1.5A Constant Current Buck LED Driver IC, TSOT-23-5" (at 231.14 123.19 0) (hide yes) (show_name no) (do_not_autoplace no) (effects (font (size 1.27 1.27))))
  (property "MPN" "AL8860WT-7" (at 231.14 123.19 0) (hide yes) (show_name no) (do_not_autoplace no) (effects (font (size 1.27 1.27))))
  (pin "2")
  (pin "3")
  (pin "1")
  (pin "4")
  (pin "5"))
 (symbol
  (lib_id "Device:C")
  (at 209.55 118.11 0)
  (unit 1)
  (body_style 1)
  (exclude_from_sim no)
  (in_bom yes)
  (on_board yes)
  (in_pos_files yes)
  (dnp no)
  (fields_autoplaced yes)
  (property "Reference" "C14" (at 213.36 116.8399 0) (show_name no) (do_not_autoplace no) (effects (font (size 1.27 1.27)) (justify left)))
  (property "Value" "22uF" (at 213.36 119.3799 0) (show_name no) (do_not_autoplace no) (effects (font (size 1.27 1.27)) (justify left)))
  (property "Footprint" "Capacitor_SMD:C_0603_1608Metric" (at 210.5152 121.92 0) (hide yes) (show_name no) (do_not_autoplace no) (effects (font (size 1.27 1.27))))
  (property "Datasheet" "" (at 209.55 118.11 0) (hide yes) (show_name no) (do_not_autoplace no) (effects (font (size 1.27 1.27))))
  (property "Description" "Unpolarized capacitor" (at 209.55 118.11 0) (hide yes) (show_name no) (do_not_autoplace no) (effects (font (size 1.27 1.27))))
  (property "MPN" "CL10A226KQ8NRNE" (at 209.55 118.11 0) (hide yes) (show_name no) (do_not_autoplace no) (effects (font (size 1.27 1.27))))
  (pin "1")
  (pin "2"))
 (symbol
  (lib_id "Device:L")
  (at 250.19 53.34 0)
  (unit 1)
  (body_style 1)
  (exclude_from_sim no)
  (in_bom yes)
  (on_board yes)
  (in_pos_files yes)
  (dnp no)
  (fields_autoplaced yes)
  (property "Reference" "L2" (at 251.46 52.0699 0) (show_name no) (do_not_autoplace no) (effects (font (size 1.27 1.27)) (justify left)))
  (property "Value" "45uH" (at 251.46 54.6099 0) (show_name no) (do_not_autoplace no) (effects (font (size 1.27 1.27)) (justify left)))
  (property "Footprint" "Inductor_SMD:L_TDK_VLS6045EX_VLS6045AF" (at 250.19 53.34 0) (hide yes) (show_name no) (do_not_autoplace no) (effects (font (size 1.27 1.27))))
  (property "Datasheet" "" (at 250.19 53.34 0) (hide yes) (show_name no) (do_not_autoplace no) (effects (font (size 1.27 1.27))))
  (property "Description" "Inductor" (at 250.19 53.34 0) (hide yes) (show_name no) (do_not_autoplace no) (effects (font (size 1.27 1.27))))
  (property "MPN" "810-VLS6045EX-470M" (at 250.19 53.34 0) (hide yes) (show_name no) (do_not_autoplace no) (effects (font (size 1.27 1.27))))
  (pin "2")
  (pin "1"))
 (symbol
  (lib_id "Device:R")
  (at 229.87 106.68 90)
  (unit 1)
  (body_style 1)
  (exclude_from_sim no)
  (in_bom no)
  (on_board yes)
  (in_pos_files yes)
  (dnp no)
  (property "Reference" "R11" (at 229.87 101.854 90) (show_name no) (do_not_autoplace no) (effects (font (size 1.27 1.27))))
  (property "Value" "R" (at 229.87 104.394 90) (show_name no) (do_not_autoplace no) (effects (font (size 1.27 1.27))))
  (property "Footprint" "Resistor_SMD:R_0603_1608Metric" (at 229.87 108.458 90) (hide yes) (show_name no) (do_not_autoplace no) (effects (font (size 1.27 1.27))))
  (property "Datasheet" "" (at 229.87 106.68 0) (hide yes) (show_name no) (do_not_autoplace no) (effects (font (size 1.27 1.27))))
  (property "Description" "Resistor" (at 229.87 106.68 0) (hide yes) (show_name no) (do_not_autoplace no) (effects (font (size 1.27 1.27))))
  (pin "2")
  (pin "1"))
 (symbol
  (lib_id "power:GND")
  (at 148.59 64.77 0)
  (unit 1)
  (body_style 1)
  (exclude_from_sim no)
  (in_bom yes)
  (on_board yes)
  (in_pos_files yes)
  (dnp no)
  (fields_autoplaced yes)
  (property "Reference" "#PWR022" (at 148.59 71.12 0) (hide yes) (show_name no) (do_not_autoplace no) (effects (font (size 1.27 1.27))))
  (property "Value" "GND" (at 148.59 69.85 0) (show_name no) (do_not_autoplace no) (effects (font (size 1.27 1.27))))
  (property "Footprint" "" (at 148.59 64.77 0) (hide yes) (show_name no) (do_not_autoplace no) (effects (font (size 1.27 1.27))))
  (property "Datasheet" "" (at 148.59 64.77 0) (hide yes) (show_name no) (do_not_autoplace no) (effects (font (size 1.27 1.27))))
  (property "Description" "Power symbol creates a global label with name \"GND\" , ground" (at 148.59 64.77 0) (hide yes) (show_name no) (do_not_autoplace no) (effects (font (size 1.27 1.27))))
  (pin "1"))
 (symbol
  (lib_id "Device:R")
  (at 229.87 39.37 90)
  (unit 1)
  (body_style 1)
  (exclude_from_sim no)
  (in_bom no)
  (on_board yes)
  (in_pos_files yes)
  (dnp no)
  (property "Reference" "R10" (at 229.87 34.544 90) (show_name no) (do_not_autoplace no) (effects (font (size 1.27 1.27))))
  (property "Value" "R" (at 229.87 37.084 90) (show_name no) (do_not_autoplace no) (effects (font (size 1.27 1.27))))
  (property "Footprint" "Resistor_SMD:R_0603_1608Metric" (at 229.87 41.148 90) (hide yes) (show_name no) (do_not_autoplace no) (effects (font (size 1.27 1.27))))
  (property "Datasheet" "" (at 229.87 39.37 0) (hide yes) (show_name no) (do_not_autoplace no) (effects (font (size 1.27 1.27))))
  (property "Description" "Resistor" (at 229.87 39.37 0) (hide yes) (show_name no) (do_not_autoplace no) (effects (font (size 1.27 1.27))))
  (pin "2")
  (pin "1"))
 (symbol
  (lib_id "power:GND")
  (at 127 64.77 0)
  (unit 1)
  (body_style 1)
  (exclude_from_sim no)
  (in_bom yes)
  (on_board yes)
  (in_pos_files yes)
  (dnp no)
  (fields_autoplaced yes)
  (property "Reference" "#PWR021" (at 127 71.12 0) (hide yes) (show_name no) (do_not_autoplace no) (effects (font (size 1.27 1.27))))
  (property "Value" "GND" (at 127 69.85 0) (show_name no) (do_not_autoplace no) (effects (font (size 1.27 1.27))))
  (property "Footprint" "" (at 127 64.77 0) (hide yes) (show_name no) (do_not_autoplace no) (effects (font (size 1.27 1.27))))
  (property "Datasheet" "" (at 127 64.77 0) (hide yes) (show_name no) (do_not_autoplace no) (effects (font (size 1.27 1.27))))
  (property "Description" "Power symbol creates a global label with name \"GND\" , ground" (at 127 64.77 0) (hide yes) (show_name no) (do_not_autoplace no) (effects (font (size 1.27 1.27))))
  (pin "1"))
 (symbol
  (lib_id "Device:C")
  (at 209.55 50.8 0)
  (unit 1)
  (body_style 1)
  (exclude_from_sim no)
  (in_bom yes)
  (on_board yes)
  (in_pos_files yes)
  (dnp no)
  (fields_autoplaced yes)
  (property "Reference" "C13" (at 213.36 49.5299 0) (show_name no) (do_not_autoplace no) (effects (font (size 1.27 1.27)) (justify left)))
  (property "Value" "22uF" (at 213.36 52.0699 0) (show_name no) (do_not_autoplace no) (effects (font (size 1.27 1.27)) (justify left)))
  (property "Footprint" "Capacitor_SMD:C_0603_1608Metric" (at 210.5152 54.61 0) (hide yes) (show_name no) (do_not_autoplace no) (effects (font (size 1.27 1.27))))
  (property "Datasheet" "" (at 209.55 50.8 0) (hide yes) (show_name no) (do_not_autoplace no) (effects (font (size 1.27 1.27))))
  (property "Description" "Unpolarized capacitor" (at 209.55 50.8 0) (hide yes) (show_name no) (do_not_autoplace no) (effects (font (size 1.27 1.27))))
  (property "MPN" "CL10A226KQ8NRNE" (at 209.55 50.8 0) (hide yes) (show_name no) (do_not_autoplace no) (effects (font (size 1.27 1.27))))
  (pin "1")
  (pin "2"))
 (symbol
  (lib_id "Device:R")
  (at 147.32 39.37 90)
  (unit 1)
  (body_style 1)
  (exclude_from_sim no)
  (in_bom no)
  (on_board yes)
  (in_pos_files yes)
  (dnp no)
  (property "Reference" "R9" (at 147.32 34.544 90) (show_name no) (do_not_autoplace no) (effects (font (size 1.27 1.27))))
  (property "Value" "0.3" (at 147.32 37.084 90) (show_name no) (do_not_autoplace no) (effects (font (size 1.27 1.27))))
  (property "Footprint" "Resistor_SMD:R_0603_1608Metric" (at 147.32 41.148 90) (hide yes) (show_name no) (do_not_autoplace no) (effects (font (size 1.27 1.27))))
  (property "Datasheet" "" (at 147.32 39.37 0) (hide yes) (show_name no) (do_not_autoplace no) (effects (font (size 1.27 1.27))))
  (property "Description" "Resistor" (at 147.32 39.37 0) (hide yes) (show_name no) (do_not_autoplace no) (effects (font (size 1.27 1.27))))
  (pin "2")
  (pin "1"))
 (symbol
  (lib_id "power:GND")
  (at 231.14 64.77 0)
  (unit 1)
  (body_style 1)
  (exclude_from_sim no)
  (in_bom yes)
  (on_board yes)
  (in_pos_files yes)
  (dnp no)
  (fields_autoplaced yes)
  (property "Reference" "#PWR024" (at 231.14 71.12 0) (hide yes) (show_name no) (do_not_autoplace no) (effects (font (size 1.27 1.27))))
  (property "Value" "GND" (at 231.14 69.85 0) (show_name no) (do_not_autoplace no) (effects (font (size 1.27 1.27))))
  (property "Footprint" "" (at 231.14 64.77 0) (hide yes) (show_name no) (do_not_autoplace no) (effects (font (size 1.27 1.27))))
  (property "Datasheet" "" (at 231.14 64.77 0) (hide yes) (show_name no) (do_not_autoplace no) (effects (font (size 1.27 1.27))))
  (property "Description" "Power symbol creates a global label with name \"GND\" , ground" (at 231.14 64.77 0) (hide yes) (show_name no) (do_not_autoplace no) (effects (font (size 1.27 1.27))))
  (pin "1"))
 (symbol
  (lib_id "Device:C")
  (at 127 50.8 0)
  (unit 1)
  (body_style 1)
  (exclude_from_sim no)
  (in_bom yes)
  (on_board yes)
  (in_pos_files yes)
  (dnp no)
  (fields_autoplaced yes)
  (property "Reference" "C12" (at 130.81 49.5299 0) (show_name no) (do_not_autoplace no) (effects (font (size 1.27 1.27)) (justify left)))
  (property "Value" "22uF" (at 130.81 52.0699 0) (show_name no) (do_not_autoplace no) (effects (font (size 1.27 1.27)) (justify left)))
  (property "Footprint" "Capacitor_SMD:C_0603_1608Metric" (at 127.9652 54.61 0) (hide yes) (show_name no) (do_not_autoplace no) (effects (font (size 1.27 1.27))))
  (property "Datasheet" "" (at 127 50.8 0) (hide yes) (show_name no) (do_not_autoplace no) (effects (font (size 1.27 1.27))))
  (property "Description" "Unpolarized capacitor" (at 127 50.8 0) (hide yes) (show_name no) (do_not_autoplace no) (effects (font (size 1.27 1.27))))
  (property "MPN" "CL10A226KQ8NRNE" (at 127 50.8 0) (hide yes) (show_name no) (do_not_autoplace no) (effects (font (size 1.27 1.27))))
  (pin "1")
  (pin "2"))
 (symbol
  (lib_id "power:+BATT")
  (at 209.55 27.94 0)
  (unit 1)
  (body_style 1)
  (exclude_from_sim no)
  (in_bom yes)
  (on_board yes)
  (in_pos_files yes)
  (dnp no)
  (fields_autoplaced yes)
  (property "Reference" "#PWR020" (at 209.55 31.75 0) (hide yes) (show_name no) (do_not_autoplace no) (effects (font (size 1.27 1.27))))
  (property "Value" "+BATT" (at 209.55 22.86 0) (show_name no) (do_not_autoplace no) (effects (font (size 1.27 1.27))))
  (property "Footprint" "" (at 209.55 27.94 0) (hide yes) (show_name no) (do_not_autoplace no) (effects (font (size 1.27 1.27))))
  (property "Datasheet" "" (at 209.55 27.94 0) (hide yes) (show_name no) (do_not_autoplace no) (effects (font (size 1.27 1.27))))
  (property "Description" "Power symbol creates a global label with name \"+BATT\"" (at 209.55 27.94 0) (hide yes) (show_name no) (do_not_autoplace no) (effects (font (size 1.27 1.27))))
  (pin "1"))
 (symbol
  (lib_id "power:GND")
  (at 209.55 64.77 0)
  (unit 1)
  (body_style 1)
  (exclude_from_sim no)
  (in_bom yes)
  (on_board yes)
  (in_pos_files yes)
  (dnp no)
  (fields_autoplaced yes)
  (property "Reference" "#PWR023" (at 209.55 71.12 0) (hide yes) (show_name no) (do_not_autoplace no) (effects (font (size 1.27 1.27))))
  (property "Value" "GND" (at 209.55 69.85 0) (show_name no) (do_not_autoplace no) (effects (font (size 1.27 1.27))))
  (property "Footprint" "" (at 209.55 64.77 0) (hide yes) (show_name no) (do_not_autoplace no) (effects (font (size 1.27 1.27))))
  (property "Datasheet" "" (at 209.55 64.77 0) (hide yes) (show_name no) (do_not_autoplace no) (effects (font (size 1.27 1.27))))
  (property "Description" "Power symbol creates a global label with name \"GND\" , ground" (at 209.55 64.77 0) (hide yes) (show_name no) (do_not_autoplace no) (effects (font (size 1.27 1.27))))
  (pin "1")))
